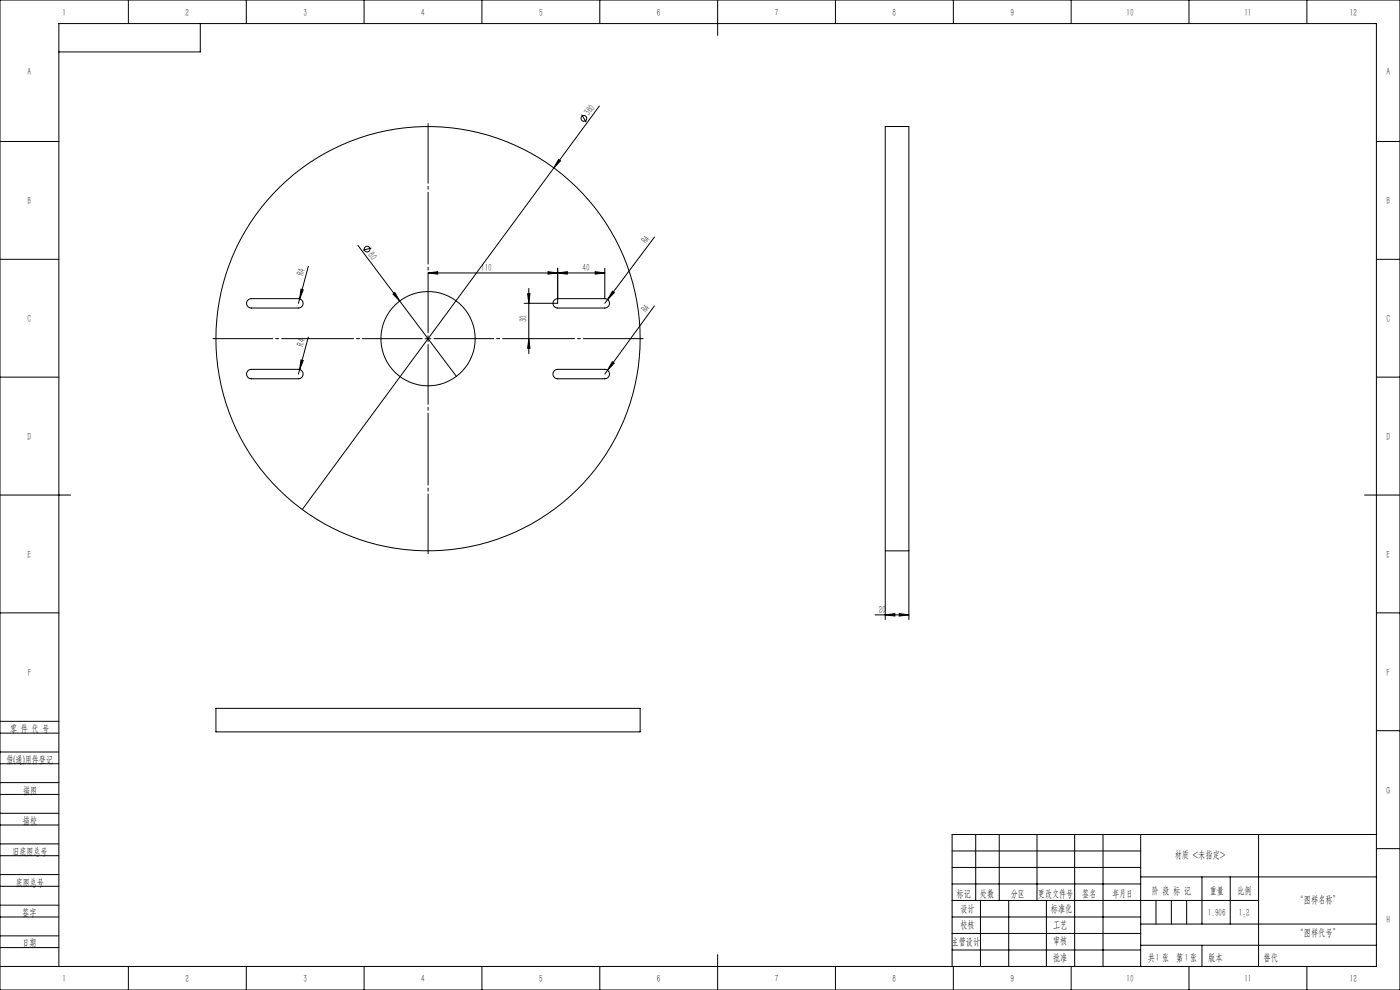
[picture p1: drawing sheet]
<svg xmlns="http://www.w3.org/2000/svg" width="594mm" height="420mm" viewBox="0 0 594 420" stroke-linecap="round" stroke-linejoin="round" font-family="sans-serif">
<g fill="none" stroke="#000" stroke-width=".42">
<path d="M0 0h594v420h-594zM54.5 0v10M85 10v12h-60M104.5 0v10M154.5 0v10M204.5 0v10M254.5 0v10M304.5 0v15M354.5 0v10M404.5 0v10M454.5 0v10M504.5 0v10"/>
<path d="M554.5 0v10M246.8 48.7l1.9 3.1M254.3 45l-19.3 26.2M0 60h25M235 71.2l-106.8 145M237 67.6l.8 .6-2.8 3zM584 60h10M0 110h25M130.8 113l-3.7 13.8M151.8 104.1l41.8 55.6M157.6 105.2l-3.6 1M181.6 115.8l4.1-.5v1z"/>
<path d="M232.5 115.3l4.1 .5-4.1 .5zM236.6 115.8l4.1-.5v1zM236.6 113.8v14.9h-14.2M252.5 115.3l4.1 .5-4.1 .5zM256.6 115.8h-75M256.6 113.8v12.9M277.7 100.6l-21.1 28.1M584 110h10M105 127.5l1.6-.8h20a1.99 1.99 0 0 1 2 2 1.99 1.99 0 0 1-2 2h-20a1.99 1.99 0 0 1-1.8-1.1 1.99 1.99 0 0 1 .2-2.1zM127.1 126.8l-.5 1.9M127.7 122.7l1 .3-1.6 3.8zM166.7 124.8l.8-.7 2.1 3.6z"/>
<path d="M223.9 124.6h1l-.5 4.1zM224.4 122.3v27.8M235 127.5l1.6-.8h20a1.99 1.99 0 0 1 2 2 1.99 1.99 0 0 1-2 2h-20a1.99 1.99 0 0 1-1.8-1.1 1.99 1.99 0 0 1 .2-2.1zM259.9 123.5l.8 .6-2.9 3zM277.7 129.8l-19.9 27.3M105.4 157.1l1.2-.4h20a2.01 2.01 0 0 1 2 2 2.01 2.01 0 0 1-2 2h-20a2.01 2.01 0 0 1-1.9-1.4 2.01 2.01 0 0 1 .7-2.2zM127.1 156.8l-.5 1.9M127.7 152.7l1 .2-1.6 3.9zM130.8 143l-3.7 13.8M180.4 143.7h2.4M181.6 142.4v2.5M224.4 143.7l.5 4.1h-1z"/>
<path d="M235 157.5l1.6-.8h20a2.01 2.01 0 0 1 2 2 2.01 2.01 0 0 1-2 2h-20a2.01 2.01 0 0 1-1.6-3.2zM257.8 157.1l-1.2 1.6M259.8 153.5l.8 .6-2.8 3zM0 160h25M584 160h10M0 210h30M579 210h15M375.6 233.7v-180h10v180M375.6 233.7v29.1M375.6 233.7h10M385.6 233.7v29.1M0 260h25"/>
<path d="M371.3 260.9h14.3M375.6 260.9l4.1-.6v1.1zM381.5 260.3l4.1 .6-4.1 .5zM584 260h10M0 319h25M0 311h25M0 306h25M91.6 300.5h180v10h-180zM584 310h10M0 324h25M0 337h25M0 332h25"/>
<path d="M0 350h25M0 345h25M0 358h25M414 354v28M424 354v28M440 354v28M456 354v56M468 354v56M484 354v56M534 354v56M584 354h-180v56M0 363h25"/>
<path d="M0 376h25M0 371h25M404 361h80M404 368h80M404 375h80M484 372h100M510 372v20M522 372v20M584 360h10M0 389h25M0 384h25M0 397h25"/>
<path d="M404 389h80M404 382h130M404 396h80M416 382v28M428 382v28M444 382v28M484 392h100M490.5 382v10M497 382v10M503.5 382v10M0 402h25M0 410h584v-400h-559v400"/>
<path d="M54.5 410v10M104.5 410v10M154.5 410v10M204.5 410v10M254.5 410v10M304.5 405v15M354.5 410v10M404 403h80M404.5 410v10M454.5 410v10M484 401h100M504.5 410v10"/>
<path d="M510 401v9M554.5 410v10"/>
<circle cx="247.7" cy="50.2" r="1.21"/>
<circle cx="155.8" cy="105.7" r="1.21"/>
<circle cx="181.6" cy="143.7" r="20"/>
<circle cx="181.6" cy="143.7" r="90"/>
</g>
<path d="M179.1 143.7h-88.7M181.6 141.2v-88.8M181.6 146.2v88.7M184.1 143.7h88.8" fill="none" stroke="#000" stroke-width=".42" stroke-dasharray="30.5 1.3 1.3 1.3" stroke-dashoffset="5.2"/>
<g fill="#000">
<path d="M237 67.6l.8 .6-2.8 3zM127.7 122.7l1 .3-1.6 3.8zM166.7 124.8l.8-.7 2.1 3.6zM259.9 123.5l.8 .6-2.9 3zM127.7 152.7l1 .2-1.6 3.9zM259.8 153.5l.8 .6-2.8 3z"/>
<path d="M232.5 115.3l4.1 .5-4.1 .5zM181.6 115.8l4.1-.5v1z"/>
<path d="M252.5 115.3l4.1 .5-4.1 .5zM236.6 115.8l4.1-.5v1z"/>
<path d="M223.9 124.6h1l-.5 4.1zM224.4 143.7l.5 4.1h-1z"/>
<path d="M375.6 260.9l4.1-.6v1.1zM381.5 260.3l4.1 .6-4.1 .5z"/>
</g>
<g font-size="4.4">
<text x="26.5" y="6.6">1</text>
<text x="78.7" y="6.6">2</text>
<text x="128.7" y="6.6">3</text>
<text x="178.7" y="6.6">4</text>
<text x="228.7" y="6.6">5</text>
<text x="278.7" y="6.6">6</text>
<text x="328.7" y="6.6">7</text>
<text x="378.7" y="6.6">8</text>
<text x="428.7" y="6.6">9</text>
<text x="478" y="6.6">10</text>
<text x="528" y="6.6">11</text>
<text x="572.7" y="6.6">12</text>
<text x="11.7" y="31.7">A</text>
<text x="588.2" y="31.7">A</text>
<text x="250" y="49.4" transform="rotate(-54 250 49.4)">360</text>
<text x="11.7" y="86.6">B</text>
<text x="588.2" y="86.6">B</text>
<text x="274.3" y="103.7" transform="rotate(-53 274.3 103.7)">R4</text>
<text x="155.9" y="108.1" transform="rotate(53 155.9 108.1)">80</text>
<text x="128.8" y="117.2" transform="rotate(-75 128.8 117.2)">R4</text>
<text x="204.1" y="114.9">110</text>
<text x="247.2" y="114.9">40</text>
<text x="11.7" y="136.6">C</text>
<text x="223.5" y="136.7" transform="rotate(-90 223.5 136.7)">30</text>
<text x="274.3" y="133" transform="rotate(-54 274.3 133)">R4</text>
<text x="588.2" y="136.6">C</text>
<text x="128.8" y="147.2" transform="rotate(-75 128.8 147.2)">R4</text>
<text x="11.7" y="186.6">D</text>
<text x="588.2" y="186.6">D</text>
<text x="11.7" y="236.6">E</text>
<text x="588.2" y="236.6">E</text>
<text x="372.8" y="260">20</text>
<text x="11.8" y="286.6">F</text>
<text x="588.3" y="286.6">F</text>
<text x="4.3" y="310.5">零 件 代 号</text>
<text x="2.7" y="323.5">借(通)用件登记</text>
<text x="9.8" y="336.7">描图</text>
<text x="588.2" y="336.7">G</text>
<text x="9.7" y="349.8">描校</text>
<text x="5.3" y="362.6">旧底图总号</text>
<text x="498.4" y="364.1">材质 &lt;未指定&gt;</text>
<text x="6.8" y="375.7">底图总号</text>
<text x="405.9" y="380.4">标记</text>
<text x="415.8" y="380.4">处数</text>
<text x="428.8" y="380.4">分区</text>
<text x="440.4" y="380.4">更改文件号</text>
<text x="459.1" y="380.4">签名</text>
<text x="472" y="380.4">年月日</text>
<text x="488.7" y="379.1">阶 段 标 记</text>
<text x="513.3" y="379.1">重量</text>
<text x="525" y="379.1">比例</text>
<text x="550.1" y="382.9">“图样名称”</text>
<text x="9.5" y="388.5">签字</text>
<text x="407.5" y="386.8">设计</text>
<text x="445.9" y="386.8">标准化</text>
<text x="512.5" y="388.4">1.906</text>
<text x="407.5" y="393.7">校核</text>
<text x="446.8" y="393.7">工艺</text>
<text x="588.2" y="391.7">H</text>
<text x="9.5" y="401.5">日期</text>
<text x="403.7" y="400.7">主管设计</text>
<text x="446.8" y="400.7">审核</text>
<text x="550.1" y="397.1">“图样代号”</text>
<text x="446.8" y="407.7">批准</text>
<text x="487" y="407.6">共 张 第 张</text>
<text x="490.3" y="407.6">1</text>
<text x="502.7" y="407.6">1</text>
<text x="512.6" y="407.6">版本</text>
<text x="26.5" y="416.6">1</text>
<text x="78.7" y="416.6">2</text>
<text x="128.7" y="416.6">3</text>
<text x="178.7" y="416.6">4</text>
<text x="228.7" y="416.6">5</text>
<text x="278.7" y="416.6">6</text>
<text x="328.7" y="416.6">7</text>
<text x="378.7" y="416.6">8</text>
<text x="428.7" y="416.6">9</text>
<text x="478" y="416.6">10</text>
<text x="528" y="416.6">11</text>
<text x="572.7" y="416.6">12</text>
</g>
<g font-size="4.4" fill="#0a0605">
<text x="525.6" y="388.4">1:2</text>
<text x="536.1" y="407.6">替代</text>
</g>
</svg>
